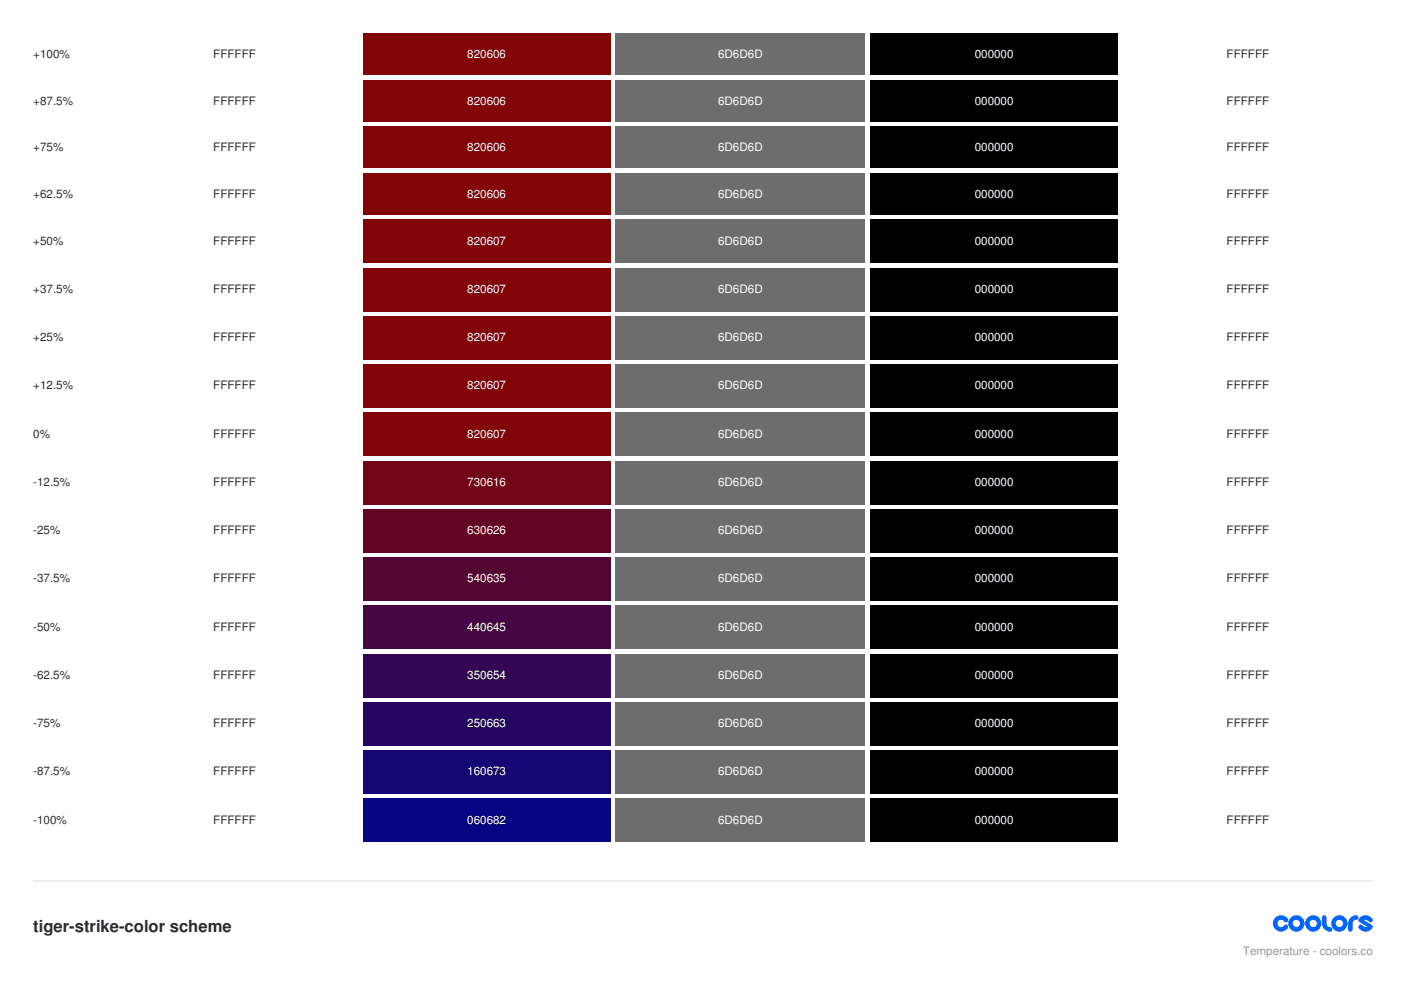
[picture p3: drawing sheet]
<svg xmlns="http://www.w3.org/2000/svg" width="297mm" height="210mm" viewBox="0 0 297 210" stroke-linecap="round" stroke-linejoin="round" font-family="sans-serif">
<path d="M76.9 7.1h52.6v8.8h-52.6z" fill="#820606"/>
<path d="M130.5 7.1h52.9v8.8h-52.9z" fill="#6d6d6d"/>
<path d="M184.5 7.1h52.6v8.8h-52.6z" fill="#000"/>
<g fill="#fff">
<path d="M238.1 7.1h52.9v8.8h-52.9z"/>
<path d="M23.6 16.9h52.2v8.9h-52.2z"/>
</g>
<path d="M76.9 16.9h52.6v8.9h-52.6z" fill="#820606"/>
<path d="M130.5 16.9h52.9v8.9h-52.9z" fill="#6d6d6d"/>
<path d="M184.5 16.9h52.6v8.9h-52.6z" fill="#000"/>
<g fill="#fff">
<path d="M238.1 16.9h52.9v8.9h-52.9z"/>
<path d="M23.6 26.8h52.2v8.8h-52.2z"/>
</g>
<path d="M76.9 26.8h52.6v8.8h-52.6z" fill="#820606"/>
<path d="M130.5 26.8h52.9v8.8h-52.9z" fill="#6d6d6d"/>
<path d="M184.5 26.8h52.6v8.8h-52.6z" fill="#000"/>
<g fill="#fff">
<path d="M238.1 26.8h52.9v8.8h-52.9z"/>
<path d="M23.6 36.7h52.2v8.8h-52.2z"/>
</g>
<path d="M76.9 36.7h52.6v8.8h-52.6z" fill="#820606"/>
<path d="M130.5 36.7h52.9v8.8h-52.9z" fill="#6d6d6d"/>
<path d="M184.5 36.7h52.6v8.8h-52.6z" fill="#000"/>
<g fill="#fff">
<path d="M238.1 36.7h52.9v8.8h-52.9z"/>
<path d="M23.6 46.6h52.2v9.1h-52.2z"/>
</g>
<path d="M76.9 46.6h52.6v9.1h-52.6z" fill="#820607"/>
<path d="M130.5 46.6h52.9v9.1h-52.9z" fill="#6d6d6d"/>
<path d="M184.5 46.6h52.6v9.1h-52.6z" fill="#000"/>
<g fill="#fff">
<path d="M238.1 46.6h52.9v9.1h-52.9z"/>
<path d="M23.6 56.8h52.2v9.2h-52.2z"/>
</g>
<path d="M76.9 56.8h52.6v9.2h-52.6z" fill="#820607"/>
<path d="M130.5 56.8h52.9v9.2h-52.9z" fill="#6d6d6d"/>
<path d="M184.5 56.8h52.6v9.2h-52.6z" fill="#000"/>
<g fill="#fff">
<path d="M238.1 56.8h52.9v9.2h-52.9z"/>
<path d="M23.6 67h52.2v9.2h-52.2z"/>
</g>
<path d="M76.9 67h52.6v9.2h-52.6z" fill="#820607"/>
<path d="M130.5 67h52.9v9.2h-52.9z" fill="#6d6d6d"/>
<path d="M184.5 67h52.6v9.2h-52.6z" fill="#000"/>
<g fill="#fff">
<path d="M238.1 67h52.9v9.2h-52.9z"/>
<path d="M23.6 77.3h52.2v9.1h-52.2z"/>
</g>
<path d="M76.9 77.3h52.6v9.1h-52.6z" fill="#820607"/>
<path d="M130.5 77.3h52.9v9.1h-52.9z" fill="#6d6d6d"/>
<path d="M184.5 77.3h52.6v9.1h-52.6z" fill="#000"/>
<g fill="#fff">
<path d="M238.1 77.3h52.9v9.1h-52.9z"/>
<path d="M23.6 87.5h52.2v9.2h-52.2z"/>
</g>
<path d="M76.9 87.5h52.6v9.2h-52.6z" fill="#820607"/>
<path d="M130.5 87.5h52.9v9.2h-52.9z" fill="#6d6d6d"/>
<path d="M184.5 87.5h52.6v9.2h-52.6z" fill="#000"/>
<g fill="#fff">
<path d="M238.1 87.5h52.9v9.2h-52.9z"/>
<path d="M23.6 97.7h52.2v9.2h-52.2z"/>
</g>
<path d="M76.9 97.7h52.6v9.2h-52.6z" fill="#730616"/>
<path d="M130.5 97.7h52.9v9.2h-52.9z" fill="#6d6d6d"/>
<path d="M184.5 97.7h52.6v9.2h-52.6z" fill="#000"/>
<g fill="#fff">
<path d="M238.1 97.7h52.9v9.2h-52.9z"/>
<path d="M23.6 107.9h52.2v9.2h-52.2z"/>
</g>
<path d="M76.9 107.9h52.6v9.2h-52.6z" fill="#630626"/>
<path d="M130.5 107.9h52.9v9.2h-52.9z" fill="#6d6d6d"/>
<path d="M184.5 107.9h52.6v9.2h-52.6z" fill="#000"/>
<g fill="#fff">
<path d="M238.1 107.9h52.9v9.2h-52.9z"/>
<path d="M23.6 118.2h52.2v9.2h-52.2z"/>
</g>
<path d="M76.9 118.2h52.6v9.2h-52.6z" fill="#540635"/>
<path d="M130.5 118.2h52.9v9.2h-52.9z" fill="#6d6d6d"/>
<path d="M184.5 118.2h52.6v9.2h-52.6z" fill="#000"/>
<g fill="#fff">
<path d="M238.1 118.2h52.9v9.2h-52.9z"/>
<path d="M23.6 128.4h52.2v9.2h-52.2z"/>
</g>
<path d="M76.9 128.4h52.6v9.2h-52.6z" fill="#440645"/>
<path d="M130.5 128.4h52.9v9.2h-52.9z" fill="#6d6d6d"/>
<path d="M184.5 128.4h52.6v9.2h-52.6z" fill="#000"/>
<g fill="#fff">
<path d="M238.1 128.4h52.9v9.2h-52.9z"/>
<path d="M23.6 138.6h52.2v9.2h-52.2z"/>
</g>
<path d="M76.9 138.6h52.6v9.2h-52.6z" fill="#350654"/>
<path d="M130.5 138.6h52.9v9.2h-52.9z" fill="#6d6d6d"/>
<path d="M184.5 138.6h52.6v9.2h-52.6z" fill="#000"/>
<g fill="#fff">
<path d="M238.1 138.6h52.9v9.2h-52.9z"/>
<path d="M23.6 148.9h52.2v9.1h-52.2z"/>
</g>
<path d="M76.9 148.9h52.6v9.1h-52.6z" fill="#250663"/>
<path d="M130.5 148.9h52.9v9.1h-52.9z" fill="#6d6d6d"/>
<path d="M184.5 148.9h52.6v9.1h-52.6z" fill="#000"/>
<g fill="#fff">
<path d="M238.1 148.9h52.9v9.1h-52.9z"/>
<path d="M23.6 159.1h52.2v9.2h-52.2z"/>
</g>
<path d="M76.9 159.1h52.6v9.2h-52.6z" fill="#160673"/>
<path d="M130.5 159.1h52.9v9.2h-52.9z" fill="#6d6d6d"/>
<path d="M184.5 159.1h52.6v9.2h-52.6z" fill="#000"/>
<g fill="#fff">
<path d="M238.1 159.1h52.9v9.2h-52.9z"/>
<path d="M23.6 169.3h52.2v9.2h-52.2z"/>
</g>
<path d="M76.9 169.3h52.6v9.2h-52.6z" fill="#060682"/>
<path d="M130.5 169.3h52.9v9.2h-52.9z" fill="#6d6d6d"/>
<path d="M184.5 169.3h52.6v9.2h-52.6z" fill="#000"/>
<path d="M238.1 169.3h52.9v9.2h-52.9z" fill="#fff"/>
<path d="M7.1 186.8h283.9" fill="none" stroke="#ececec" stroke-width=".35"/>
<g fill="#06f">
<path d="M270.4 194.6a1.72 1.72 0 0 1 2.6 .2 .52 .52 0 0 1-.2 .8 .52 .52 0 0 1-.7-.4 .77 .77 0 0 0-1.1 .1 .77 .77 0 0 0 .2 1.1 .77 .77 0 0 0 1-.2 .48 .48 0 0 1 .7-.1 .48 .48 0 0 1 .1 .7 1.73 1.73 0 0 1-2.5 .3 1.73 1.73 0 0 1-.1-2.5z"/>
<path d="M280.5 194.1h.4l.3 .3v1.4a.77 .77 0 0 0 .8 .8 .48 .48 0 0 1 .5 .4 .48 .48 0 0 1-.5 .5 1.73 1.73 0 0 1-1.7-1.7v-1.3z"/>
<path d="M286.3 194.6l.8-.5h.4a.48 .48 0 0 1 .5 .4 .48 .48 0 0 1-.5 .5 .77 .77 0 0 0-.7 .8v1.2a.48 .48 0 0 1-.5 .5 .48 .48 0 0 1-.5-.5 2.69 2.69 0 0 1 .5-2.4z"/>
<path d="M288.4 194.5a1.72 1.72 0 0 1 2.6 .3 .52 .52 0 0 1-.3 .7 .52 .52 0 0 1-.7-.3l-.5-.2-.3 .1 1.6 1 .2 .2v.5a1.69 1.69 0 0 1-3-.3 .48 .48 0 0 1 .3-.5 .48 .48 0 0 1 .6 .2l.4 .3h.6l-1.8-1.2v-.5z"/>
<path d="M273.1 195.8a1.75 1.75 0 0 0 3.5 0 1.75 1.75 0 0 0-3.5 0zM274.1 195.8a.77 .77 0 0 1 1.5 0 .77 .77 0 0 1-1.5 0z"/>
<path d="M276.7 195.8a1.75 1.75 0 0 0 3.5 0 1.75 1.75 0 0 0-3.5 0zM277.7 195.8a.77 .77 0 0 1 1.5 0 .77 .77 0 0 1-1.5 0z"/>
<path d="M282.2 195.8a1.75 1.75 0 0 0 3.5 0 1.75 1.75 0 0 0-3.5 0zM283.2 195.8a.77 .77 0 0 1 1.5 0 .77 .77 0 0 1-1.5 0z"/>
</g>
<text font-size="3.5" fill="#2d2d2f" x="7.1" y="197.6">tiger-strike-color scheme</text>
<g font-size="2.5" fill="#2d2d2f">
<text x="7.1" y="12.3">+100%</text>
<text x="45.2" y="12.3">FFFFFF</text>
<text x="260.1" y="12.3">FFFFFF</text>
<text x="7.1" y="22.2">+87.5%</text>
<text x="45.2" y="22.2">FFFFFF</text>
<text x="260.1" y="22.2">FFFFFF</text>
<text x="7.1" y="32.1">+75%</text>
<text x="45.2" y="32.1">FFFFFF</text>
<text x="260.1" y="32.1">FFFFFF</text>
<text x="7.1" y="42">+62.5%</text>
<text x="45.2" y="42">FFFFFF</text>
<text x="260.1" y="42">FFFFFF</text>
<text x="7.1" y="51.9">+50%</text>
<text x="45.2" y="51.9">FFFFFF</text>
<text x="260.1" y="51.9">FFFFFF</text>
<text x="7.1" y="62.1">+37.5%</text>
<text x="45.2" y="62.1">FFFFFF</text>
<text x="260.1" y="62.1">FFFFFF</text>
<text x="7.1" y="72.3">+25%</text>
<text x="45.2" y="72.3">FFFFFF</text>
<text x="260.1" y="72.3">FFFFFF</text>
<text x="7.1" y="82.6">+12.5%</text>
<text x="45.2" y="82.6">FFFFFF</text>
<text x="260.1" y="82.6">FFFFFF</text>
<text x="7.1" y="92.8">0%</text>
<text x="45.2" y="92.8">FFFFFF</text>
<text x="260.1" y="92.8">FFFFFF</text>
<text x="7.1" y="103">-12.5%</text>
<text x="45.2" y="103">FFFFFF</text>
<text x="260.1" y="103">FFFFFF</text>
<text x="7.1" y="113.2">-25%</text>
<text x="45.2" y="113.2">FFFFFF</text>
<text x="260.1" y="113.2">FFFFFF</text>
<text x="7.1" y="123.5">-37.5%</text>
<text x="45.2" y="123.5">FFFFFF</text>
<text x="260.1" y="123.5">FFFFFF</text>
<text x="7.1" y="133.7">-50%</text>
<text x="45.2" y="133.7">FFFFFF</text>
<text x="260.1" y="133.7">FFFFFF</text>
<text x="7.1" y="143.9">-62.5%</text>
<text x="45.2" y="143.9">FFFFFF</text>
<text x="260.1" y="143.9">FFFFFF</text>
<text x="7.1" y="154.2">-75%</text>
<text x="45.2" y="154.2">FFFFFF</text>
<text x="260.1" y="154.2">FFFFFF</text>
<text x="7.1" y="164.4">-87.5%</text>
<text x="45.2" y="164.4">FFFFFF</text>
<text x="260.1" y="164.4">FFFFFF</text>
<text x="7.1" y="174.6">-100%</text>
<text x="45.2" y="174.6">FFFFFF</text>
<text x="260.1" y="174.6">FFFFFF</text>
</g>
<g font-size="2.5" fill="#fff">
<text x="99.1" y="12.3">820606</text>
<text x="152.3" y="12.3">6D6D6D</text>
<text x="206.7" y="12.3">000000</text>
<text x="99.1" y="22.2">820606</text>
<text x="152.3" y="22.2">6D6D6D</text>
<text x="206.7" y="22.2">000000</text>
<text x="99.1" y="32.1">820606</text>
<text x="152.3" y="32.1">6D6D6D</text>
<text x="206.7" y="32.1">000000</text>
<text x="99.1" y="42">820606</text>
<text x="152.3" y="42">6D6D6D</text>
<text x="206.7" y="42">000000</text>
<text x="99.1" y="51.9">820607</text>
<text x="152.3" y="51.9">6D6D6D</text>
<text x="206.7" y="51.9">000000</text>
<text x="99.1" y="62.1">820607</text>
<text x="152.3" y="62.1">6D6D6D</text>
<text x="206.7" y="62.1">000000</text>
<text x="99.1" y="72.3">820607</text>
<text x="152.3" y="72.3">6D6D6D</text>
<text x="206.7" y="72.3">000000</text>
<text x="99.1" y="82.6">820607</text>
<text x="152.3" y="82.6">6D6D6D</text>
<text x="206.7" y="82.6">000000</text>
<text x="99.1" y="92.8">820607</text>
<text x="152.3" y="92.8">6D6D6D</text>
<text x="206.7" y="92.8">000000</text>
<text x="99.1" y="103">730616</text>
<text x="152.3" y="103">6D6D6D</text>
<text x="206.7" y="103">000000</text>
<text x="99.1" y="113.2">630626</text>
<text x="152.3" y="113.2">6D6D6D</text>
<text x="206.7" y="113.2">000000</text>
<text x="99.1" y="123.5">540635</text>
<text x="152.3" y="123.5">6D6D6D</text>
<text x="206.7" y="123.5">000000</text>
<text x="99.1" y="133.7">440645</text>
<text x="152.3" y="133.7">6D6D6D</text>
<text x="206.7" y="133.7">000000</text>
<text x="99.1" y="143.9">350654</text>
<text x="152.3" y="143.9">6D6D6D</text>
<text x="206.7" y="143.9">000000</text>
<text x="99.1" y="154.2">250663</text>
<text x="152.3" y="154.2">6D6D6D</text>
<text x="206.7" y="154.2">000000</text>
<text x="99.1" y="164.4">160673</text>
<text x="152.3" y="164.4">6D6D6D</text>
<text x="206.7" y="164.4">000000</text>
<text x="99.1" y="174.6">060682</text>
<text x="152.3" y="174.6">6D6D6D</text>
<text x="206.7" y="174.6">000000</text>
</g>
<text font-size="2.5" fill="#97969c" x="263.5" y="202.5">Temperature - coolors.co</text>
</svg>
